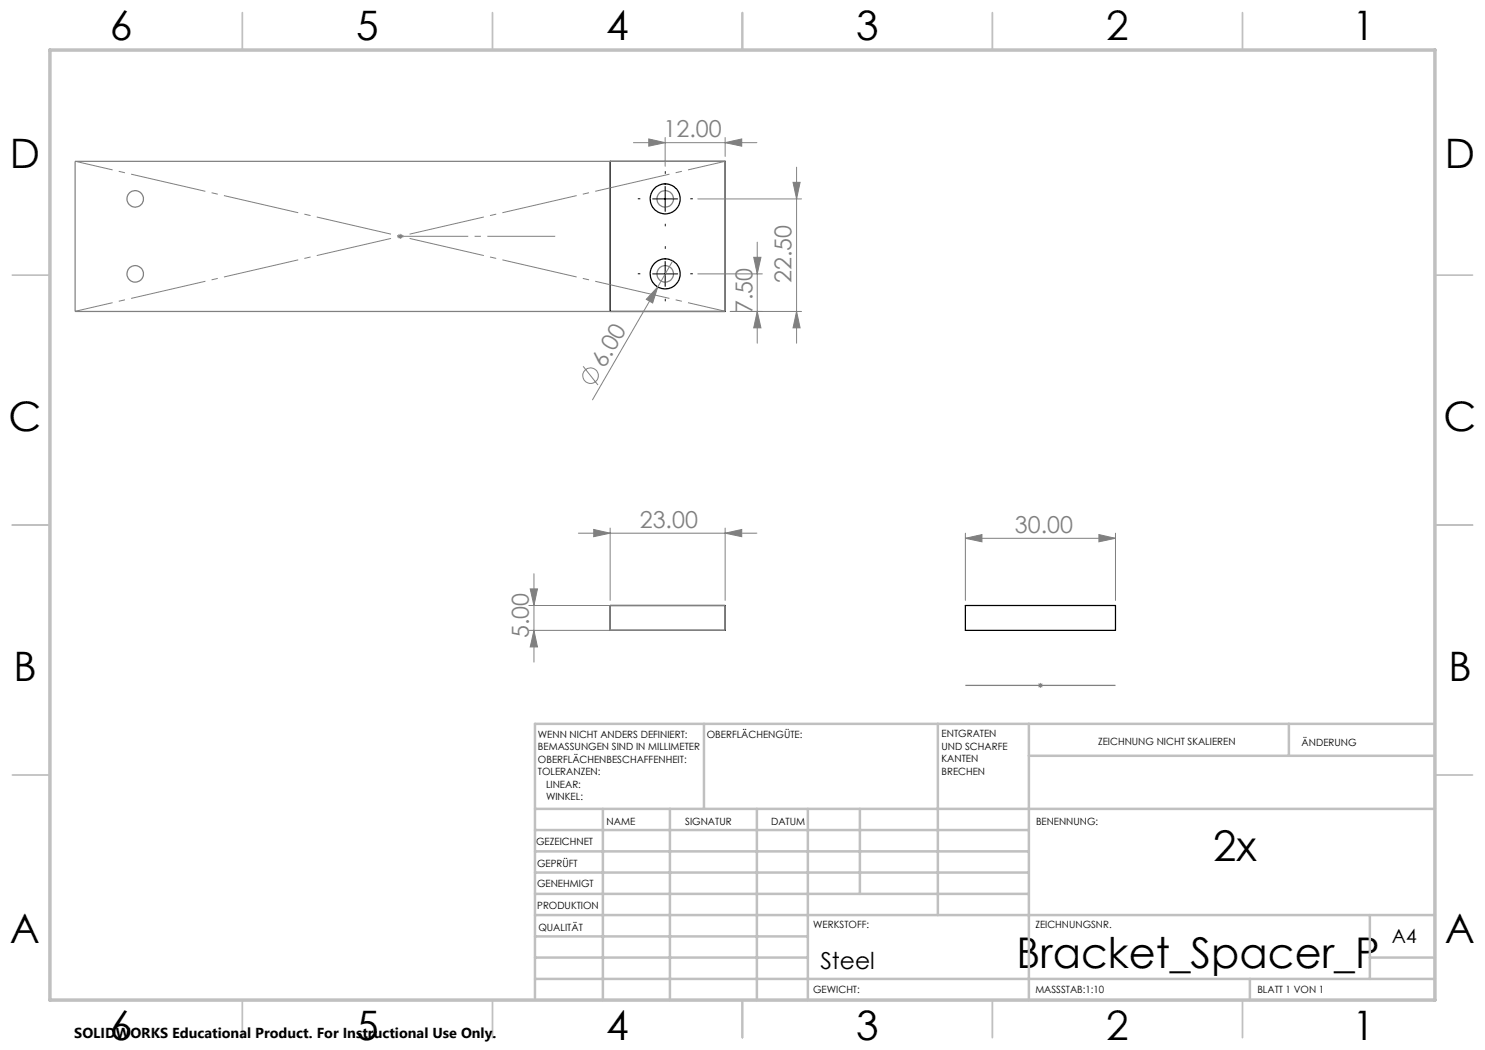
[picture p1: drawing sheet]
<svg xmlns="http://www.w3.org/2000/svg" width="297mm" height="210mm" viewBox="0 0 297 210" stroke-linecap="round" stroke-linejoin="round" font-family="sans-serif">
<g fill="none" stroke="#000" stroke-width=".25">
<path d="M122 32.3h23v30h-23zM122 121.1h23v5h-23zM193.1 121.1h30v5h-30z"/>
<circle cx="133" cy="39.8" r="3"/>
<circle cx="133" cy="54.8" r="3"/>
</g>
<g fill="none" stroke="#808080" stroke-width=".2">
<path d="M126.7 28.5h24.7M129.8 27.8l3.2 .7-3.2 .7zM133 27.5v5.8M139.6 39.8h20.7M145 28.5l3.3-.7v1.4zM145 27.5v3.8M158.6 36.5h1.4l-.7 3.3zM159.3 33.4v35.2M79.6 47.3h.9M79.7 46.9l.7 .7M80 46.8v1M80.4 46.9l-.7 .7"/>
<path d="M131.6 57.4l-1.1 3.2-1.2-.7zM131.6 57.4l-13.1 22.6M134.5 52.2l-2.9 5.2M139.6 54.8h12.9M150.7 51.5h1.5l-.8 3.3zM151.4 48.4v20.2M116.6 73.3l3 3.7M146 62.3h14.3M151.4 62.3l.8 3.3h-1.5zM159.3 62.3l.7 3.3h-1.4zM106 117.8h1.5l-.7 3.3zM106.8 114.8v17.6"/>
<path d="M115.7 106.6h35.7M118.7 105.9l3.3 .7-3.3 .7zM122 105.6v14.5M145 106.6l3.3-.7v1.4zM145 105.6v14.5M193.1 107.7l3.3-.8v1.5zM193.1 106.6v13.5M193.1 107.7h30M219.8 106.9l3.3 .8-3.3 .7zM223.1 106.6v13.5M105.8 121.1h38.2M105.8 126.1h38.2"/>
<path d="M106.8 126.1l.7 3.3h-1.5zM207.6 137.1h1M207.7 136.7l.8 .7M208.1 136.6v1M208.5 136.7l-.8 .7"/>
<circle cx="118.1" cy="75.1" r="1.56"/>
</g>
<g fill="none" stroke="#808080" stroke-width=".25">
<path d="M15 32.3h130v30h-130zM122 121.1h23v5h-23zM193.1 137.1h30"/>
<circle cx="27" cy="39.8" r="1.65"/>
<circle cx="133" cy="39.8" r="1.65"/>
<circle cx="27" cy="54.8" r="1.66"/>
<circle cx="133" cy="54.8" r="1.66"/>
</g>
<path d="M128.1 39.8h-.5M133.1 34.8v-.5M138.1 39.8h.5M128.1 54.8h-.5M133.1 49.8v-.5M133.1 59.8v.5M133.1 44.8v.5M138.1 54.8h.5" fill="none" stroke="#000" stroke-width=".2" stroke-dasharray="15.2 1.3 1.3 1.3" stroke-linecap="butt"/>
<path d="M15.1 32.3l130 30M15.1 62.3l130-30" fill="none" stroke="#808080" stroke-width=".2" stroke-dasharray="15.2 1.3 1.3 1.3" stroke-dashoffset="7.6" stroke-linecap="butt"/>
<path d="M80.1 47.3h30.9" fill="none" stroke="#808080" stroke-width=".2" stroke-dasharray="15.2 1.3 1.3 1.3" stroke-dashoffset="1.7" stroke-linecap="butt"/>
<g fill="none" stroke="#c0c0c0" stroke-width=".35">
<path d="M48.5 2.5v7.5M98.5 2.5v7.5M148.5 2.5v7.5M198.5 2.5v7.5M248.5 2.5v7.5M2.5 55h7.5M287 55h7.5M2.5 105h7.5M287 105h7.5M2.5 155h7.5M287 155h7.5M48.5 200v7.5"/>
<path d="M98.5 200v7.5M148.5 200v7.5M198.5 200v7.5M248.5 200v7.5"/>
</g>
<g fill="none" stroke="#c0c0c0" stroke-width=".5">
<path d="M140.8 144.8v17M187.6 144.8v38.2M205.8 144.8v55.2M205.8 151.2h81.2M257.8 144.8v6.4M287 144.8h-180v55.2M107 161.8h180M107 178.8h98.8M107 174.5h98.8M107 170.3h98.8M107 166h98.8M120.6 161.8v38.2"/>
<path d="M134 161.8v38.2M151.4 161.8v38.2M161.6 161.8v38.2M172 161.8v17M107 195.8h180M107 191.5h54.6M107 187.3h54.6M107 183h180M250 195.8v4.2M274 191.5h13M274 183v12.8"/>
</g>
<path d="M10 10h277v190h-277z" fill="none" stroke="#c0c0c0" stroke-width=".7"/>
<path d="M130.5 39.8h5M133 37.3v5M130.5 54.8h5M133 52.3v5" fill="none" stroke="#000" stroke-width=".2"/>
<g fill="#808080">
<path d="M131.6 57.4l-1.1 3.2-1.2-.7z"/>
<path d="M145 106.6l3.3-.7v1.4zM118.7 105.9l3.3 .7-3.3 .7z"/>
<path d="M106 117.8h1.5l-.7 3.3zM106.8 126.1l.7 3.3h-1.5z"/>
<path d="M193.1 107.7l3.3-.8v1.5zM219.8 106.9l3.3 .8-3.3 .7z"/>
<path d="M129.8 27.8l3.2 .7-3.2 .7zM145 28.5l3.3-.7v1.4z"/>
<path d="M159.3 62.3l.7 3.3h-1.4zM158.6 36.5h1.4l-.7 3.3z"/>
<path d="M150.7 51.5h1.5l-.8 3.3zM151.4 62.3l.8 3.3h-1.5z"/>
</g>
<g font-size="8.5">
<text x="242.7" y="172.3">2x</text>
<text x="203.3" y="193.6">Bracket_Spacer_P</text>
</g>
<g font-size="8.1">
<text x="22" y="8">6</text>
<text x="71.2" y="8">5</text>
<text x="121.2" y="8">4</text>
<text x="171.2" y="8">3</text>
<text x="221.2" y="8">2</text>
<text x="270.5" y="8">1</text>
<text x="2" y="33.6">D</text>
<text x="289" y="33.6">D</text>
<text x="1.7" y="86.1">C</text>
<text x="288.7" y="86.1">C</text>
<text x="2.7" y="136.1">B</text>
<text x="289.7" y="136.1">B</text>
<text x="2" y="188.6">A</text>
<text x="289" y="188.6">A</text>
<text x="22" y="208">6</text>
<text x="71.2" y="208">5</text>
<text x="121.2" y="208">4</text>
<text x="171.2" y="208">3</text>
<text x="221.2" y="208">2</text>
<text x="270.5" y="208">1</text>
</g>
<g font-size="4.7" fill="#808080">
<text x="132.7" y="27.5">12.00</text>
<text x="158.3" y="56.6" transform="rotate(-90 158.3 56.6)">22.50</text>
<text x="150.5" y="62.6" transform="rotate(-90 150.5 62.6)">7.50</text>
<text x="120.9" y="73.7" transform="rotate(-60 120.9 73.7)">6.00</text>
<text x="128" y="105.6">23.00</text>
<text x="203" y="106.6">30.00</text>
<text x="105.8" y="127.6" transform="rotate(-90 105.8 127.6)">5.00</text>
</g>
<text font-size="4.7" x="164.1" y="193.7">Steel</text>
<text font-size="3.9" x="278.4" y="188.6">A4</text>
<text font-size="2.9" x="14.9" y="207.6">SOLIDWORKS Educational Product. For Instructional Use Only.</text>
<g font-size="2">
<text x="107.6" y="147.6">WENN NICHT ANDERS DEFINIERT:</text>
<text x="141.4" y="147.6">OBERFLÄCHENGÜTE:</text>
<text x="188.3" y="147.5">ENTGRATEN</text>
<text x="188.3" y="150">UND SCHARFE</text>
<text x="219.6" y="149">ZEICHNUNG NICHT SKALIEREN</text>
<text x="260.3" y="149.2">ÄNDERUNG</text>
<text x="107.6" y="150.1">BEMASSUNGEN SIND IN MILLIMETER</text>
<text x="107.6" y="152.6">OBERFLÄCHENBESCHAFFENHEIT:</text>
<text x="107.6" y="155.1">TOLERANZEN:</text>
<text x="188.3" y="152.5">KANTEN</text>
<text x="188.3" y="155">BRECHEN</text>
<text x="109.2" y="157.6">LINEAR:</text>
<text x="109.2" y="160.1">WINKEL:</text>
<text x="121.3" y="165">NAME</text>
<text x="137" y="164.9">SIGNATUR</text>
<text x="154.2" y="164.9">DATUM</text>
<text x="207.2" y="164.9">BENENNUNG:</text>
<text x="107.2" y="169.1">GEZEICHNET</text>
<text x="107.4" y="173.3">GEPRÜFT</text>
<text x="107.4" y="177.4">GENEHMIGT</text>
<text x="107.5" y="181.8">PRODUKTION</text>
<text x="162.6" y="185.5">WERKSTOFF:</text>
<text x="207.1" y="185.5">ZEICHNUNGSNR.</text>
<text x="107.7" y="186.1">QUALITÄT</text>
<text x="162.6" y="198.5">GEWICHT:</text>
<text x="207.1" y="198.6">MASSSTAB:1:10</text>
<text x="251.5" y="198.6">BLATT 1 VON 1</text>
</g>
</svg>
